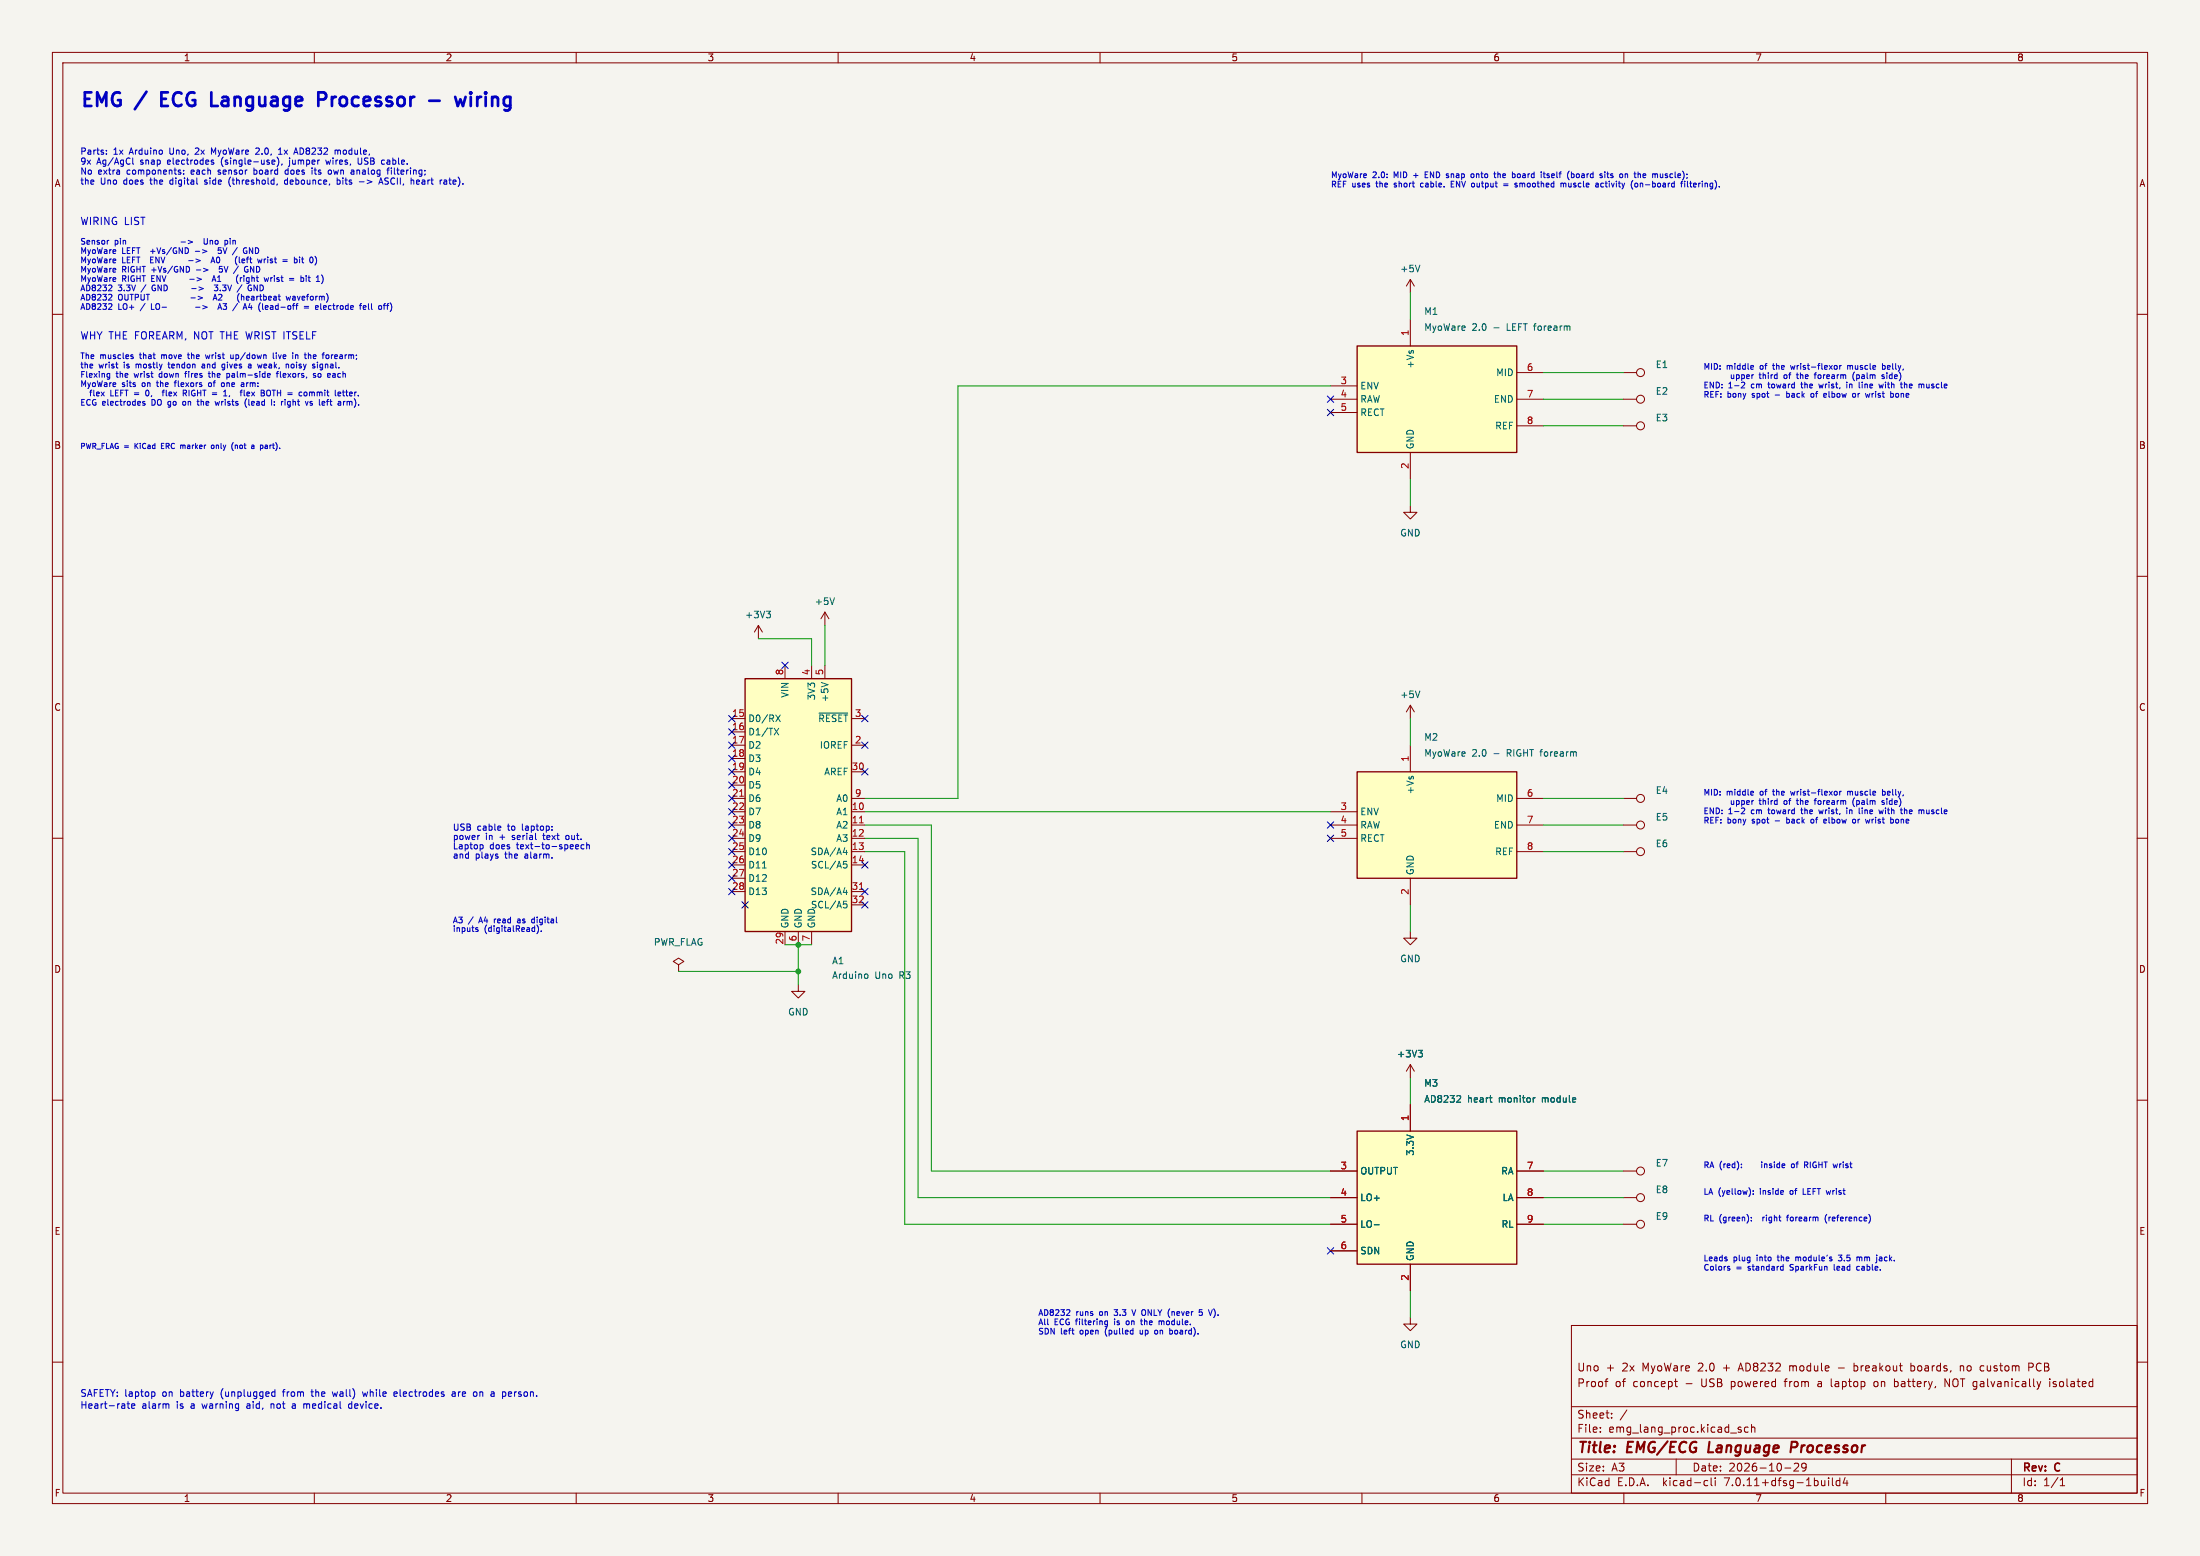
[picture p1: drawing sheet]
(kicad_sch
 (version 20230121)
 (generator eeschema)
 (paper "A3")
 (title_block
  (title "EMG/ECG Language Processor")
  (date "2026-10-29")
  (rev "C")
  (comment 1 "Proof of concept - USB powered from a laptop on battery, NOT galvanically isolated")
  (comment 2 "Uno + 2x MyoWare 2.0 + AD8232 module - breakout boards, no custom PCB"))
 (lib_symbols
  (symbol "MCU_Module:Arduino_UNO_R3" (in_bom yes) (on_board yes)
   (property "Reference" "A" (at -10.16 23.495 0) (effects (font (size 1.27 1.27)) (justify left bottom)))
   (property "Value" "Arduino_UNO_R3" (at 5.08 -26.67 0) (effects (font (size 1.27 1.27)) (justify left top)))
   (property "Footprint" "Module:Arduino_UNO_R3" (at 0 0 0) (effects (font (size 1.27 1.27)
    italic)
    hide))
   (property "Datasheet" "https://www.arduino.cc/en/Main/arduinoBoardUno" (at 0 0 0) (effects (font (size 1.27 1.27))
    hide))
   (property "ki_keywords" "Arduino UNO R3 Microcontroller Module Atmel AVR USB" (at 0 0 0) (effects (font (size 1.27 1.27))
    hide))
   (property "ki_description" "Arduino UNO Microcontroller Module, release 3" (at 0 0 0) (effects (font (size 1.27 1.27))
    hide))
   (property "ki_fp_filters" "Arduino*UNO*R3*" (at 0 0 0) (effects (font (size 1.27 1.27))
    hide))
   (symbol "Arduino_UNO_R3_0_1"
    (rectangle (start -10.16 22.86) (end 10.16 -25.4) (stroke (width 0.254) (type default)) (fill (type background))))
   (symbol "Arduino_UNO_R3_1_1"
    (pin no_connect line (at -10.16 -20.32 0) (length 2.54)
    hide (name "NC" (effects (font (size 1.27 1.27)))) (number "1" (effects (font (size 1.27 1.27)))))
    (pin bidirectional line (at 12.7 -2.54 180) (length 2.54) (name "A1" (effects (font (size 1.27 1.27)))) (number "10" (effects (font (size 1.27 1.27)))))
    (pin bidirectional line (at 12.7 -5.08 180) (length 2.54) (name "A2" (effects (font (size 1.27 1.27)))) (number "11" (effects (font (size 1.27 1.27)))))
    (pin bidirectional line (at 12.7 -7.62 180) (length 2.54) (name "A3" (effects (font (size 1.27 1.27)))) (number "12" (effects (font (size 1.27 1.27)))))
    (pin bidirectional line (at 12.7 -10.16 180) (length 2.54) (name "SDA/A4" (effects (font (size 1.27 1.27)))) (number "13" (effects (font (size 1.27 1.27)))))
    (pin bidirectional line (at 12.7 -12.7 180) (length 2.54) (name "SCL/A5" (effects (font (size 1.27 1.27)))) (number "14" (effects (font (size 1.27 1.27)))))
    (pin bidirectional line (at -12.7 15.24 0) (length 2.54) (name "D0/RX" (effects (font (size 1.27 1.27)))) (number "15" (effects (font (size 1.27 1.27)))))
    (pin bidirectional line (at -12.7 12.7 0) (length 2.54) (name "D1/TX" (effects (font (size 1.27 1.27)))) (number "16" (effects (font (size 1.27 1.27)))))
    (pin bidirectional line (at -12.7 10.16 0) (length 2.54) (name "D2" (effects (font (size 1.27 1.27)))) (number "17" (effects (font (size 1.27 1.27)))))
    (pin bidirectional line (at -12.7 7.62 0) (length 2.54) (name "D3" (effects (font (size 1.27 1.27)))) (number "18" (effects (font (size 1.27 1.27)))))
    (pin bidirectional line (at -12.7 5.08 0) (length 2.54) (name "D4" (effects (font (size 1.27 1.27)))) (number "19" (effects (font (size 1.27 1.27)))))
    (pin output line (at 12.7 10.16 180) (length 2.54) (name "IOREF" (effects (font (size 1.27 1.27)))) (number "2" (effects (font (size 1.27 1.27)))))
    (pin bidirectional line (at -12.7 2.54 0) (length 2.54) (name "D5" (effects (font (size 1.27 1.27)))) (number "20" (effects (font (size 1.27 1.27)))))
    (pin bidirectional line (at -12.7 0 0) (length 2.54) (name "D6" (effects (font (size 1.27 1.27)))) (number "21" (effects (font (size 1.27 1.27)))))
    (pin bidirectional line (at -12.7 -2.54 0) (length 2.54) (name "D7" (effects (font (size 1.27 1.27)))) (number "22" (effects (font (size 1.27 1.27)))))
    (pin bidirectional line (at -12.7 -5.08 0) (length 2.54) (name "D8" (effects (font (size 1.27 1.27)))) (number "23" (effects (font (size 1.27 1.27)))))
    (pin bidirectional line (at -12.7 -7.62 0) (length 2.54) (name "D9" (effects (font (size 1.27 1.27)))) (number "24" (effects (font (size 1.27 1.27)))))
    (pin bidirectional line (at -12.7 -10.16 0) (length 2.54) (name "D10" (effects (font (size 1.27 1.27)))) (number "25" (effects (font (size 1.27 1.27)))))
    (pin bidirectional line (at -12.7 -12.7 0) (length 2.54) (name "D11" (effects (font (size 1.27 1.27)))) (number "26" (effects (font (size 1.27 1.27)))))
    (pin bidirectional line (at -12.7 -15.24 0) (length 2.54) (name "D12" (effects (font (size 1.27 1.27)))) (number "27" (effects (font (size 1.27 1.27)))))
    (pin bidirectional line (at -12.7 -17.78 0) (length 2.54) (name "D13" (effects (font (size 1.27 1.27)))) (number "28" (effects (font (size 1.27 1.27)))))
    (pin power_in line (at -2.54 -27.94 90) (length 2.54) (name "GND" (effects (font (size 1.27 1.27)))) (number "29" (effects (font (size 1.27 1.27)))))
    (pin input line (at 12.7 15.24 180) (length 2.54) (name "~{RESET}" (effects (font (size 1.27 1.27)))) (number "3" (effects (font (size 1.27 1.27)))))
    (pin input line (at 12.7 5.08 180) (length 2.54) (name "AREF" (effects (font (size 1.27 1.27)))) (number "30" (effects (font (size 1.27 1.27)))))
    (pin bidirectional line (at 12.7 -17.78 180) (length 2.54) (name "SDA/A4" (effects (font (size 1.27 1.27)))) (number "31" (effects (font (size 1.27 1.27)))))
    (pin bidirectional line (at 12.7 -20.32 180) (length 2.54) (name "SCL/A5" (effects (font (size 1.27 1.27)))) (number "32" (effects (font (size 1.27 1.27)))))
    (pin power_out line (at 2.54 25.4 270) (length 2.54) (name "3V3" (effects (font (size 1.27 1.27)))) (number "4" (effects (font (size 1.27 1.27)))))
    (pin power_out line (at 5.08 25.4 270) (length 2.54) (name "+5V" (effects (font (size 1.27 1.27)))) (number "5" (effects (font (size 1.27 1.27)))))
    (pin power_in line (at 0 -27.94 90) (length 2.54) (name "GND" (effects (font (size 1.27 1.27)))) (number "6" (effects (font (size 1.27 1.27)))))
    (pin power_in line (at 2.54 -27.94 90) (length 2.54) (name "GND" (effects (font (size 1.27 1.27)))) (number "7" (effects (font (size 1.27 1.27)))))
    (pin power_in line (at -2.54 25.4 270) (length 2.54) (name "VIN" (effects (font (size 1.27 1.27)))) (number "8" (effects (font (size 1.27 1.27)))))
    (pin bidirectional line (at 12.7 0 180) (length 2.54) (name "A0" (effects (font (size 1.27 1.27)))) (number "9" (effects (font (size 1.27 1.27)))))))
  (symbol "power:+5V"
   (power)
   (pin_names
    (offset 0)) (in_bom yes) (on_board yes)
   (property "Reference" "#PWR" (at 0 -3.81 0) (effects (font (size 1.27 1.27))
    hide))
   (property "Value" "+5V" (at 0 3.556 0) (effects (font (size 1.27 1.27))))
   (property "Footprint" "" (at 0 0 0) (effects (font (size 1.27 1.27))
    hide))
   (property "Datasheet" "" (at 0 0 0) (effects (font (size 1.27 1.27))
    hide))
   (property "ki_keywords" "global power" (at 0 0 0) (effects (font (size 1.27 1.27))
    hide))
   (property "ki_description" "Power symbol creates a global label with name \"+5V\"" (at 0 0 0) (effects (font (size 1.27 1.27))
    hide))
   (symbol "+5V_0_1"
    (polyline (pts (xy -0.762 1.27) (xy 0 2.54)) (stroke (width 0) (type default)) (fill (type none)))
    (polyline (pts (xy 0 0) (xy 0 2.54)) (stroke (width 0) (type default)) (fill (type none)))
    (polyline (pts (xy 0 2.54) (xy 0.762 1.27)) (stroke (width 0) (type default)) (fill (type none))))
   (symbol "+5V_1_1"
    (pin power_in line (at 0 0 90) (length 0)
    hide (name "+5V" (effects (font (size 1.27 1.27)))) (number "1" (effects (font (size 1.27 1.27)))))))
  (symbol "power:+3V3"
   (power)
   (pin_names
    (offset 0)) (in_bom yes) (on_board yes)
   (property "Reference" "#PWR" (at 0 -3.81 0) (effects (font (size 1.27 1.27))
    hide))
   (property "Value" "+3V3" (at 0 3.556 0) (effects (font (size 1.27 1.27))))
   (property "Footprint" "" (at 0 0 0) (effects (font (size 1.27 1.27))
    hide))
   (property "Datasheet" "" (at 0 0 0) (effects (font (size 1.27 1.27))
    hide))
   (property "ki_keywords" "global power" (at 0 0 0) (effects (font (size 1.27 1.27))
    hide))
   (property "ki_description" "Power symbol creates a global label with name \"+3V3\"" (at 0 0 0) (effects (font (size 1.27 1.27))
    hide))
   (symbol "+3V3_0_1"
    (polyline (pts (xy -0.762 1.27) (xy 0 2.54)) (stroke (width 0) (type default)) (fill (type none)))
    (polyline (pts (xy 0 0) (xy 0 2.54)) (stroke (width 0) (type default)) (fill (type none)))
    (polyline (pts (xy 0 2.54) (xy 0.762 1.27)) (stroke (width 0) (type default)) (fill (type none))))
   (symbol "+3V3_1_1"
    (pin power_in line (at 0 0 90) (length 0)
    hide (name "+3V3" (effects (font (size 1.27 1.27)))) (number "1" (effects (font (size 1.27 1.27)))))))
  (symbol "power:GND"
   (power)
   (pin_names
    (offset 0)) (in_bom yes) (on_board yes)
   (property "Reference" "#PWR" (at 0 -6.35 0) (effects (font (size 1.27 1.27))
    hide))
   (property "Value" "GND" (at 0 -3.81 0) (effects (font (size 1.27 1.27))))
   (property "Footprint" "" (at 0 0 0) (effects (font (size 1.27 1.27))
    hide))
   (property "Datasheet" "" (at 0 0 0) (effects (font (size 1.27 1.27))
    hide))
   (property "ki_keywords" "global power" (at 0 0 0) (effects (font (size 1.27 1.27))
    hide))
   (property "ki_description" "Power symbol creates a global label with name \"GND\" , ground" (at 0 0 0) (effects (font (size 1.27 1.27))
    hide))
   (symbol "GND_0_1"
    (polyline (pts (xy 0 0) (xy 0 -1.27) (xy 1.27 -1.27) (xy 0 -2.54) (xy -1.27 -1.27) (xy 0 -1.27)) (stroke (width 0) (type default)) (fill (type none))))
   (symbol "GND_1_1"
    (pin power_in line (at 0 0 270) (length 0)
    hide (name "GND" (effects (font (size 1.27 1.27)))) (number "1" (effects (font (size 1.27 1.27)))))))
  (symbol "power:PWR_FLAG"
   (power)
   (pin_numbers hide)
   (pin_names
    (offset 0)
    hide) (in_bom yes) (on_board yes)
   (property "Reference" "#FLG" (at 0 1.905 0) (effects (font (size 1.27 1.27))
    hide))
   (property "Value" "PWR_FLAG" (at 0 3.81 0) (effects (font (size 1.27 1.27))))
   (property "Footprint" "" (at 0 0 0) (effects (font (size 1.27 1.27))
    hide))
   (property "Datasheet" "~" (at 0 0 0) (effects (font (size 1.27 1.27))
    hide))
   (property "ki_keywords" "flag power" (at 0 0 0) (effects (font (size 1.27 1.27))
    hide))
   (property "ki_description" "Special symbol for telling ERC where power comes from" (at 0 0 0) (effects (font (size 1.27 1.27))
    hide))
   (symbol "PWR_FLAG_0_0"
    (pin power_out line (at 0 0 90) (length 0) (name "pwr" (effects (font (size 1.27 1.27)))) (number "1" (effects (font (size 1.27 1.27))))))
   (symbol "PWR_FLAG_0_1"
    (polyline (pts (xy 0 0) (xy 0 1.27) (xy -1.016 1.905) (xy 0 2.54) (xy 1.016 1.905) (xy 0 1.27)) (stroke (width 0) (type default)) (fill (type none)))))
  (symbol "EMG_Custom:MyoWare2" (in_bom yes) (on_board yes)
   (property "Reference" "M" (at 0 12.7 0) (effects (font (size 1.27 1.27))))
   (property "Value" "MyoWare 2.0 Muscle Sensor" (at 0 -12.7 0) (effects (font (size 1.27 1.27))))
   (property "Footprint" "" (at 0 0 0) (effects (font (size 1.27 1.27))
    hide))
   (property "Datasheet" "" (at 0 0 0) (effects (font (size 1.27 1.27))
    hide))
   (property "Description" "MyoWare 2.0 EMG board; MID/END/REF are electrode snaps" (at 0 0 0) (effects (font (size 1.27 1.27))
    hide))
   (symbol "MyoWare2_0_1"
    (rectangle (start -15.24 10.16) (end 15.24 -10.16) (stroke (width 0.254) (type default)) (fill (type background))))
   (symbol "MyoWare2_1_1"
    (pin power_in line (at -5.08 15.24 270) (length 5.08) (name "+Vs" (effects (font (size 1.27 1.27)))) (number "1" (effects (font (size 1.27 1.27)))))
    (pin power_in line (at -5.08 -15.24 90) (length 5.08) (name "GND" (effects (font (size 1.27 1.27)))) (number "2" (effects (font (size 1.27 1.27)))))
    (pin output line (at -20.32 2.54 0) (length 5.08) (name "ENV" (effects (font (size 1.27 1.27)))) (number "3" (effects (font (size 1.27 1.27)))))
    (pin output line (at -20.32 0.0 0) (length 5.08) (name "RAW" (effects (font (size 1.27 1.27)))) (number "4" (effects (font (size 1.27 1.27)))))
    (pin output line (at -20.32 -2.54 0) (length 5.08) (name "RECT" (effects (font (size 1.27 1.27)))) (number "5" (effects (font (size 1.27 1.27)))))
    (pin passive line (at 20.32 5.08 180) (length 5.08) (name "MID" (effects (font (size 1.27 1.27)))) (number "6" (effects (font (size 1.27 1.27)))))
    (pin passive line (at 20.32 0.0 180) (length 5.08) (name "END" (effects (font (size 1.27 1.27)))) (number "7" (effects (font (size 1.27 1.27)))))
    (pin passive line (at 20.32 -5.08 180) (length 5.08) (name "REF" (effects (font (size 1.27 1.27)))) (number "8" (effects (font (size 1.27 1.27)))))))
  (symbol "Connector:TestPoint"
   (pin_numbers hide)
   (pin_names
    (offset 0.762)
    hide) (in_bom yes) (on_board yes)
   (property "Reference" "TP" (at 0 6.858 0) (effects (font (size 1.27 1.27))))
   (property "Value" "TestPoint" (at 0 5.08 0) (effects (font (size 1.27 1.27))))
   (property "Footprint" "" (at 5.08 0 0) (effects (font (size 1.27 1.27))
    hide))
   (property "Datasheet" "~" (at 5.08 0 0) (effects (font (size 1.27 1.27))
    hide))
   (property "ki_keywords" "test point tp" (at 0 0 0) (effects (font (size 1.27 1.27))
    hide))
   (property "ki_description" "test point" (at 0 0 0) (effects (font (size 1.27 1.27))
    hide))
   (property "ki_fp_filters" "Pin* Test*" (at 0 0 0) (effects (font (size 1.27 1.27))
    hide))
   (symbol "TestPoint_0_1"
    (circle (center 0 3.302) (radius 0.762) (stroke (width 0) (type default)) (fill (type none))))
   (symbol "TestPoint_1_1"
    (pin passive line (at 0 0 90) (length 2.54) (name "1" (effects (font (size 1.27 1.27)))) (number "1" (effects (font (size 1.27 1.27)))))))
  (symbol "EMG_Custom:AD8232_Module" (in_bom yes) (on_board yes)
   (property "Reference" "M" (at 0 15.24 0) (effects (font (size 1.27 1.27))))
   (property "Value" "AD8232 Heart Monitor module" (at 0 -15.24 0) (effects (font (size 1.27 1.27))))
   (property "Footprint" "" (at 0 0 0) (effects (font (size 1.27 1.27))
    hide))
   (property "Datasheet" "" (at 0 0 0) (effects (font (size 1.27 1.27))
    hide))
   (property "Description" "AD8232 breakout board (filters on board); RA/LA/RL via 3.5 mm lead cable" (at 0 0 0) (effects (font (size 1.27 1.27))
    hide))
   (symbol "AD8232_Module_0_1"
    (rectangle (start -15.24 12.7) (end 15.24 -12.7) (stroke (width 0.254) (type default)) (fill (type background))))
   (symbol "AD8232_Module_1_1"
    (pin power_in line (at -5.08 17.78 270) (length 5.08) (name "3.3V" (effects (font (size 1.27 1.27)))) (number "1" (effects (font (size 1.27 1.27)))))
    (pin power_in line (at -5.08 -17.78 90) (length 5.08) (name "GND" (effects (font (size 1.27 1.27)))) (number "2" (effects (font (size 1.27 1.27)))))
    (pin output line (at -20.32 5.08 0) (length 5.08) (name "OUTPUT" (effects (font (size 1.27 1.27)))) (number "3" (effects (font (size 1.27 1.27)))))
    (pin output line (at -20.32 0.0 0) (length 5.08) (name "LO+" (effects (font (size 1.27 1.27)))) (number "4" (effects (font (size 1.27 1.27)))))
    (pin output line (at -20.32 -5.08 0) (length 5.08) (name "LO-" (effects (font (size 1.27 1.27)))) (number "5" (effects (font (size 1.27 1.27)))))
    (pin input line (at -20.32 -10.16 0) (length 5.08) (name "SDN" (effects (font (size 1.27 1.27)))) (number "6" (effects (font (size 1.27 1.27)))))
    (pin passive line (at 20.32 5.08 180) (length 5.08) (name "RA" (effects (font (size 1.27 1.27)))) (number "7" (effects (font (size 1.27 1.27)))))
    (pin passive line (at 20.32 0.0 180) (length 5.08) (name "LA" (effects (font (size 1.27 1.27)))) (number "8" (effects (font (size 1.27 1.27)))))
    (pin passive line (at 20.32 -5.08 180) (length 5.08) (name "RL" (effects (font (size 1.27 1.27)))) (number "9" (effects (font (size 1.27 1.27))))))))
 (symbol
  (lib_id "MCU_Module:Arduino_UNO_R3") (at 152.4 152.4 0) (unit 1) (in_bom yes) (on_board yes) (dnp no)
  (property "Reference" "A1" (at 158.75 183.388 0) (effects (font (size 1.27 1.27)) (justify left)))
  (property "Value" "Arduino Uno R3" (at 158.75 186.182 0) (effects (font (size 1.27 1.27)) (justify left)))
  (property "Footprint" "Module:Arduino_UNO_R3" (at 152.4 152.4 0) (effects (font (size 1.27 1.27))
    hide))
  (property "Datasheet" "" (at 152.4 152.4 0) (effects (font (size 1.27 1.27))
    hide)) (pin "1") (pin "10") (pin "11") (pin "12") (pin "13") (pin "14") (pin "15") (pin "16") (pin "17") (pin "18") (pin "19") (pin "2") (pin "20") (pin "21") (pin "22") (pin "23") (pin "24") (pin "25") (pin "26") (pin "27") (pin "28") (pin "29") (pin "3") (pin "30") (pin "31") (pin "32") (pin "4") (pin "5") (pin "6") (pin "7") (pin "8") (pin "9"))
 (no_connect (at 142.24 172.72))
 (no_connect (at 165.1 165.1))
 (no_connect (at 139.7 137.16))
 (no_connect (at 139.7 139.7))
 (no_connect (at 139.7 142.24))
 (no_connect (at 139.7 144.78))
 (no_connect (at 139.7 147.32))
 (no_connect (at 165.1 142.24))
 (no_connect (at 139.7 149.86))
 (no_connect (at 139.7 152.4))
 (no_connect (at 139.7 154.94))
 (no_connect (at 139.7 157.48))
 (no_connect (at 139.7 160.02))
 (no_connect (at 139.7 162.56))
 (no_connect (at 139.7 165.1))
 (no_connect (at 139.7 167.64))
 (no_connect (at 139.7 170.18))
 (no_connect (at 165.1 137.16))
 (no_connect (at 165.1 147.32))
 (no_connect (at 165.1 170.18))
 (no_connect (at 165.1 172.72))
 (no_connect (at 149.86 127))
 (symbol
  (lib_id "power:+5V") (at 157.48 119.38 0) (unit 1) (in_bom no) (on_board no) (dnp no)
  (property "Reference" "#PWR001" (at 160.02 118.11 0) (effects (font (size 1.27 1.27))
    hide))
  (property "Value" "+5V" (at 157.48 114.808 0) (effects (font (size 1.27 1.27))))
  (property "Footprint" "" (at 157.48 119.38 0) (effects (font (size 1.27 1.27))
    hide))
  (property "Datasheet" "" (at 157.48 119.38 0) (effects (font (size 1.27 1.27))
    hide)) (pin "1"))
 (symbol
  (lib_id "power:+3V3") (at 144.78 121.92 0) (unit 1) (in_bom no) (on_board no) (dnp no)
  (property "Reference" "#PWR002" (at 147.32 120.65 0) (effects (font (size 1.27 1.27))
    hide))
  (property "Value" "+3V3" (at 144.78 117.348 0) (effects (font (size 1.27 1.27))))
  (property "Footprint" "" (at 144.78 121.92 0) (effects (font (size 1.27 1.27))
    hide))
  (property "Datasheet" "" (at 144.78 121.92 0) (effects (font (size 1.27 1.27))
    hide)) (pin "1"))
 (symbol
  (lib_id "power:GND") (at 152.4 187.96 0) (unit 1) (in_bom no) (on_board no) (dnp no)
  (property "Reference" "#PWR003" (at 154.94 186.69 0) (effects (font (size 1.27 1.27))
    hide))
  (property "Value" "GND" (at 152.4 193.167 0) (effects (font (size 1.27 1.27))))
  (property "Footprint" "" (at 152.4 187.96 0) (effects (font (size 1.27 1.27))
    hide))
  (property "Datasheet" "" (at 152.4 187.96 0) (effects (font (size 1.27 1.27))
    hide)) (pin "1"))
 (symbol
  (lib_id "power:PWR_FLAG") (at 129.54 185.42 0) (unit 1) (in_bom no) (on_board no) (dnp no)
  (property "Reference" "#FLG004" (at 132.08 184.15 0) (effects (font (size 1.27 1.27))
    hide))
  (property "Value" "PWR_FLAG" (at 129.54 179.832 0) (effects (font (size 1.27 1.27))))
  (property "Footprint" "" (at 129.54 185.42 0) (effects (font (size 1.27 1.27))
    hide))
  (property "Datasheet" "" (at 129.54 185.42 0) (effects (font (size 1.27 1.27))
    hide)) (pin "1"))
 (text "USB cable to laptop:" (at 86.36 157.48 0) (effects (font (size 1.2 1.2)) (justify left top)))
 (text "power in + serial text out." (at 86.36 159.258 0) (effects (font (size 1.2 1.2)) (justify left top)))
 (text "Laptop does text-to-speech" (at 86.36 161.036 0) (effects (font (size 1.2 1.2)) (justify left top)))
 (text "and plays the alarm." (at 86.36 162.814 0) (effects (font (size 1.2 1.2)) (justify left top)))
 (text "A3 / A4 read as digital" (at 86.36 175.26 0) (effects (font (size 1.1 1.1)) (justify left top)))
 (text "inputs (digitalRead)." (at 86.36 176.911 0) (effects (font (size 1.1 1.1)) (justify left top)))
 (text "MyoWare 2.0: MID + END snap onto the board itself (board sits on the muscle);" (at 254 33.02 0) (effects (font (size 1.1 1.1)) (justify left top)))
 (text "REF uses the short cable. ENV output = smoothed muscle activity (on-board filtering)." (at 254 34.798 0) (effects (font (size 1.1 1.1)) (justify left top)))
 (symbol
  (lib_id "EMG_Custom:MyoWare2") (at 274.32 76.2 0) (unit 1) (in_bom yes) (on_board yes) (dnp no)
  (property "Reference" "M1" (at 271.78 59.436 0) (effects (font (size 1.27 1.27)) (justify left)))
  (property "Value" "MyoWare 2.0 - LEFT forearm" (at 271.78 62.484 0) (effects (font (size 1.27 1.27)) (justify left)))
  (property "Footprint" "" (at 274.32 76.2 0) (effects (font (size 1.27 1.27))
    hide))
  (property "Datasheet" "" (at 274.32 76.2 0) (effects (font (size 1.27 1.27))
    hide)) (pin "1") (pin "2") (pin "3") (pin "4") (pin "5") (pin "6") (pin "7") (pin "8"))
 (no_connect (at 254 76.2))
 (no_connect (at 254 78.74))
 (symbol
  (lib_id "power:+5V") (at 269.24 55.88 0) (unit 1) (in_bom no) (on_board no) (dnp no)
  (property "Reference" "#PWR005" (at 271.78 54.61 0) (effects (font (size 1.27 1.27))
    hide))
  (property "Value" "+5V" (at 269.24 51.308 0) (effects (font (size 1.27 1.27))))
  (property "Footprint" "" (at 269.24 55.88 0) (effects (font (size 1.27 1.27))
    hide))
  (property "Datasheet" "" (at 269.24 55.88 0) (effects (font (size 1.27 1.27))
    hide)) (pin "1"))
 (symbol
  (lib_id "power:GND") (at 269.24 96.52 0) (unit 1) (in_bom no) (on_board no) (dnp no)
  (property "Reference" "#PWR006" (at 271.78 95.25 0) (effects (font (size 1.27 1.27))
    hide))
  (property "Value" "GND" (at 269.24 101.727 0) (effects (font (size 1.27 1.27))))
  (property "Footprint" "" (at 269.24 96.52 0) (effects (font (size 1.27 1.27))
    hide))
  (property "Datasheet" "" (at 269.24 96.52 0) (effects (font (size 1.27 1.27))
    hide)) (pin "1"))
 (symbol
  (lib_id "Connector:TestPoint") (at 309.88 71.12 270) (unit 1) (in_bom yes) (on_board yes) (dnp no)
  (property "Reference" "E1" (at 315.976 69.596 90) (effects (font (size 1.27 1.27)) (justify left)))
  (property "Value" "electrode" (at 315.976 72.644 90) (effects (font (size 1.27 1.27)) (justify left)
    hide))
  (property "Footprint" "" (at 309.88 71.12 0) (effects (font (size 1.27 1.27))
    hide))
  (property "Datasheet" "" (at 309.88 71.12 0) (effects (font (size 1.27 1.27))
    hide)) (pin "1"))
 (symbol
  (lib_id "Connector:TestPoint") (at 309.88 76.2 270) (unit 1) (in_bom yes) (on_board yes) (dnp no)
  (property "Reference" "E2" (at 315.976 74.676 90) (effects (font (size 1.27 1.27)) (justify left)))
  (property "Value" "electrode" (at 315.976 77.724 90) (effects (font (size 1.27 1.27)) (justify left)
    hide))
  (property "Footprint" "" (at 309.88 76.2 0) (effects (font (size 1.27 1.27))
    hide))
  (property "Datasheet" "" (at 309.88 76.2 0) (effects (font (size 1.27 1.27))
    hide)) (pin "1"))
 (symbol
  (lib_id "Connector:TestPoint") (at 309.88 81.28 270) (unit 1) (in_bom yes) (on_board yes) (dnp no)
  (property "Reference" "E3" (at 315.976 79.756 90) (effects (font (size 1.27 1.27)) (justify left)))
  (property "Value" "electrode" (at 315.976 82.804 90) (effects (font (size 1.27 1.27)) (justify left)
    hide))
  (property "Footprint" "" (at 309.88 81.28 0) (effects (font (size 1.27 1.27))
    hide))
  (property "Datasheet" "" (at 309.88 81.28 0) (effects (font (size 1.27 1.27))
    hide)) (pin "1"))
 (text "MID: middle of the wrist-flexor muscle belly," (at 325.12 69.596 0) (effects (font (size 1.1 1.1)) (justify left top)))
 (text "      upper third of the forearm (palm side)" (at 325.12 71.374 0) (effects (font (size 1.1 1.1)) (justify left top)))
 (text "END: 1-2 cm toward the wrist, in line with the muscle" (at 325.12 73.152 0) (effects (font (size 1.1 1.1)) (justify left top)))
 (text "REF: bony spot - back of elbow or wrist bone" (at 325.12 74.93 0) (effects (font (size 1.1 1.1)) (justify left top)))
 (symbol
  (lib_id "EMG_Custom:MyoWare2") (at 274.32 157.48 0) (unit 1) (in_bom yes) (on_board yes) (dnp no)
  (property "Reference" "M2" (at 271.78 140.716 0) (effects (font (size 1.27 1.27)) (justify left)))
  (property "Value" "MyoWare 2.0 - RIGHT forearm" (at 271.78 143.764 0) (effects (font (size 1.27 1.27)) (justify left)))
  (property "Footprint" "" (at 274.32 157.48 0) (effects (font (size 1.27 1.27))
    hide))
  (property "Datasheet" "" (at 274.32 157.48 0) (effects (font (size 1.27 1.27))
    hide)) (pin "1") (pin "2") (pin "3") (pin "4") (pin "5") (pin "6") (pin "7") (pin "8"))
 (no_connect (at 254 157.48))
 (no_connect (at 254 160.02))
 (symbol
  (lib_id "power:+5V") (at 269.24 137.16 0) (unit 1) (in_bom no) (on_board no) (dnp no)
  (property "Reference" "#PWR007" (at 271.78 135.89 0) (effects (font (size 1.27 1.27))
    hide))
  (property "Value" "+5V" (at 269.24 132.588 0) (effects (font (size 1.27 1.27))))
  (property "Footprint" "" (at 269.24 137.16 0) (effects (font (size 1.27 1.27))
    hide))
  (property "Datasheet" "" (at 269.24 137.16 0) (effects (font (size 1.27 1.27))
    hide)) (pin "1"))
 (symbol
  (lib_id "power:GND") (at 269.24 177.8 0) (unit 1) (in_bom no) (on_board no) (dnp no)
  (property "Reference" "#PWR008" (at 271.78 176.53 0) (effects (font (size 1.27 1.27))
    hide))
  (property "Value" "GND" (at 269.24 183.007 0) (effects (font (size 1.27 1.27))))
  (property "Footprint" "" (at 269.24 177.8 0) (effects (font (size 1.27 1.27))
    hide))
  (property "Datasheet" "" (at 269.24 177.8 0) (effects (font (size 1.27 1.27))
    hide)) (pin "1"))
 (symbol
  (lib_id "Connector:TestPoint") (at 309.88 152.4 270) (unit 1) (in_bom yes) (on_board yes) (dnp no)
  (property "Reference" "E4" (at 315.976 150.876 90) (effects (font (size 1.27 1.27)) (justify left)))
  (property "Value" "electrode" (at 315.976 153.924 90) (effects (font (size 1.27 1.27)) (justify left)
    hide))
  (property "Footprint" "" (at 309.88 152.4 0) (effects (font (size 1.27 1.27))
    hide))
  (property "Datasheet" "" (at 309.88 152.4 0) (effects (font (size 1.27 1.27))
    hide)) (pin "1"))
 (symbol
  (lib_id "Connector:TestPoint") (at 309.88 157.48 270) (unit 1) (in_bom yes) (on_board yes) (dnp no)
  (property "Reference" "E5" (at 315.976 155.956 90) (effects (font (size 1.27 1.27)) (justify left)))
  (property "Value" "electrode" (at 315.976 159.004 90) (effects (font (size 1.27 1.27)) (justify left)
    hide))
  (property "Footprint" "" (at 309.88 157.48 0) (effects (font (size 1.27 1.27))
    hide))
  (property "Datasheet" "" (at 309.88 157.48 0) (effects (font (size 1.27 1.27))
    hide)) (pin "1"))
 (symbol
  (lib_id "Connector:TestPoint") (at 309.88 162.56 270) (unit 1) (in_bom yes) (on_board yes) (dnp no)
  (property "Reference" "E6" (at 315.976 161.036 90) (effects (font (size 1.27 1.27)) (justify left)))
  (property "Value" "electrode" (at 315.976 164.084 90) (effects (font (size 1.27 1.27)) (justify left)
    hide))
  (property "Footprint" "" (at 309.88 162.56 0) (effects (font (size 1.27 1.27))
    hide))
  (property "Datasheet" "" (at 309.88 162.56 0) (effects (font (size 1.27 1.27))
    hide)) (pin "1"))
 (text "MID: middle of the wrist-flexor muscle belly," (at 325.12 150.876 0) (effects (font (size 1.1 1.1)) (justify left top)))
 (text "      upper third of the forearm (palm side)" (at 325.12 152.654 0) (effects (font (size 1.1 1.1)) (justify left top)))
 (text "END: 1-2 cm toward the wrist, in line with the muscle" (at 325.12 154.432 0) (effects (font (size 1.1 1.1)) (justify left top)))
 (text "REF: bony spot - back of elbow or wrist bone" (at 325.12 156.21 0) (effects (font (size 1.1 1.1)) (justify left top)))
 (symbol
  (lib_id "EMG_Custom:AD8232_Module") (at 274.32 228.6 0) (unit 1) (in_bom yes) (on_board yes) (dnp no)
  (property "Reference" "M3" (at 271.78 206.756 0) (effects (font (size 1.27 1.27)) (justify left)))
  (property "Value" "AD8232 heart monitor module" (at 271.78 209.804 0) (effects (font (size 1.27 1.27)) (justify left)))
  (property "Footprint" "" (at 274.32 228.6 0) (effects (font (size 1.27 1.27))
    hide))
  (property "Datasheet" "" (at 274.32 228.6 0) (effects (font (size 1.27 1.27))
    hide)) (pin "1") (pin "2") (pin "3") (pin "4") (pin "5") (pin "6") (pin "7") (pin "8") (pin "9"))
 (no_connect (at 254 238.76))
 (symbol
  (lib_id "power:+3V3") (at 269.24 205.74 0) (unit 1) (in_bom no) (on_board no) (dnp no)
  (property "Reference" "#PWR009" (at 271.78 204.47 0) (effects (font (size 1.27 1.27))
    hide))
  (property "Value" "+3V3" (at 269.24 201.168 0) (effects (font (size 1.27 1.27))))
  (property "Footprint" "" (at 269.24 205.74 0) (effects (font (size 1.27 1.27))
    hide))
  (property "Datasheet" "" (at 269.24 205.74 0) (effects (font (size 1.27 1.27))
    hide)) (pin "1"))
 (symbol
  (lib_id "power:GND") (at 269.24 251.46 0) (unit 1) (in_bom no) (on_board no) (dnp no)
  (property "Reference" "#PWR010" (at 271.78 250.19 0) (effects (font (size 1.27 1.27))
    hide))
  (property "Value" "GND" (at 269.24 256.667 0) (effects (font (size 1.27 1.27))))
  (property "Footprint" "" (at 269.24 251.46 0) (effects (font (size 1.27 1.27))
    hide))
  (property "Datasheet" "" (at 269.24 251.46 0) (effects (font (size 1.27 1.27))
    hide)) (pin "1"))
 (symbol
  (lib_id "Connector:TestPoint") (at 309.88 223.52 270) (unit 1) (in_bom yes) (on_board yes) (dnp no)
  (property "Reference" "E7" (at 315.976 221.996 90) (effects (font (size 1.27 1.27)) (justify left)))
  (property "Value" "electrode" (at 315.976 225.044 90) (effects (font (size 1.27 1.27)) (justify left)
    hide))
  (property "Footprint" "" (at 309.88 223.52 0) (effects (font (size 1.27 1.27))
    hide))
  (property "Datasheet" "" (at 309.88 223.52 0) (effects (font (size 1.27 1.27))
    hide)) (pin "1"))
 (text "RA (red):    inside of RIGHT wrist" (at 325.12 221.996 0) (effects (font (size 1.1 1.1)) (justify left top)))
 (symbol
  (lib_id "Connector:TestPoint") (at 309.88 228.6 270) (unit 1) (in_bom yes) (on_board yes) (dnp no)
  (property "Reference" "E8" (at 315.976 227.076 90) (effects (font (size 1.27 1.27)) (justify left)))
  (property "Value" "electrode" (at 315.976 230.124 90) (effects (font (size 1.27 1.27)) (justify left)
    hide))
  (property "Footprint" "" (at 309.88 228.6 0) (effects (font (size 1.27 1.27))
    hide))
  (property "Datasheet" "" (at 309.88 228.6 0) (effects (font (size 1.27 1.27))
    hide)) (pin "1"))
 (text "LA (yellow): inside of LEFT wrist" (at 325.12 227.076 0) (effects (font (size 1.1 1.1)) (justify left top)))
 (symbol
  (lib_id "Connector:TestPoint") (at 309.88 233.68 270) (unit 1) (in_bom yes) (on_board yes) (dnp no)
  (property "Reference" "E9" (at 315.976 232.156 90) (effects (font (size 1.27 1.27)) (justify left)))
  (property "Value" "electrode" (at 315.976 235.204 90) (effects (font (size 1.27 1.27)) (justify left)
    hide))
  (property "Footprint" "" (at 309.88 233.68 0) (effects (font (size 1.27 1.27))
    hide))
  (property "Datasheet" "" (at 309.88 233.68 0) (effects (font (size 1.27 1.27))
    hide)) (pin "1"))
 (text "RL (green):  right forearm (reference)" (at 325.12 232.156 0) (effects (font (size 1.1 1.1)) (justify left top)))
 (text "Leads plug into the module's 3.5 mm jack." (at 325.12 239.776 0) (effects (font (size 1.1 1.1)) (justify left top)))
 (text "Colors = standard SparkFun lead cable." (at 325.12 241.554 0) (effects (font (size 1.1 1.1)) (justify left top)))
 (text "AD8232 runs on 3.3 V ONLY (never 5 V)." (at 198.12 250.19 0) (effects (font (size 1.1 1.1)) (justify left top)))
 (text "All ECG filtering is on the module." (at 198.12 251.968 0) (effects (font (size 1.1 1.1)) (justify left top)))
 (text "SDN left open (pulled up on board)." (at 198.12 253.746 0) (effects (font (size 1.1 1.1)) (justify left top)))
 (text "EMG / ECG Language Processor - wiring" (at 15.24 17.78 0) (effects (font (size 2.6 2.6)
    bold) (justify left top)))
 (text "Parts: 1x Arduino Uno, 2x MyoWare 2.0, 1x AD8232 module," (at 15.24 28.448 0) (effects (font (size 1.2 1.2)) (justify left top)))
 (text "9x Ag/AgCl snap electrodes (single-use), jumper wires, USB cable." (at 15.24 30.353 0) (effects (font (size 1.2 1.2)) (justify left top)))
 (text "No extra components: each sensor board does its own analog filtering;" (at 15.24 32.258 0) (effects (font (size 1.2 1.2)) (justify left top)))
 (text "the Uno does the digital side (threshold, debounce, bits -> ASCII, heart rate)." (at 15.24 34.163 0) (effects (font (size 1.2 1.2)) (justify left top)))
 (text "WIRING LIST" (at 15.24 41.656 0) (effects (font (size 1.4 1.4)) (justify left top)))
 (text "Sensor pin            ->  Uno pin" (at 15.24 45.72 0) (effects (font (size 1.1 1.1)) (justify left top)))
 (text "MyoWare LEFT  +Vs/GND ->  5V / GND" (at 15.24 47.498 0) (effects (font (size 1.1 1.1)) (justify left top)))
 (text "MyoWare LEFT  ENV     ->  A0   (left wrist = bit 0)" (at 15.24 49.276 0) (effects (font (size 1.1 1.1)) (justify left top)))
 (text "MyoWare RIGHT +Vs/GND ->  5V / GND" (at 15.24 51.054 0) (effects (font (size 1.1 1.1)) (justify left top)))
 (text "MyoWare RIGHT ENV     ->  A1   (right wrist = bit 1)" (at 15.24 52.832 0) (effects (font (size 1.1 1.1)) (justify left top)))
 (text "AD8232 3.3V / GND     ->  3.3V / GND" (at 15.24 54.61 0) (effects (font (size 1.1 1.1)) (justify left top)))
 (text "AD8232 OUTPUT         ->  A2   (heartbeat waveform)" (at 15.24 56.388 0) (effects (font (size 1.1 1.1)) (justify left top)))
 (text "AD8232 LO+ / LO-      ->  A3 / A4 (lead-off = electrode fell off)" (at 15.24 58.166 0) (effects (font (size 1.1 1.1)) (justify left top)))
 (text "WHY THE FOREARM, NOT THE WRIST ITSELF" (at 15.24 63.5 0) (effects (font (size 1.4 1.4)) (justify left top)))
 (text "The muscles that move the wrist up/down live in the forearm;" (at 15.24 67.564 0) (effects (font (size 1.1 1.1)) (justify left top)))
 (text "the wrist is mostly tendon and gives a weak, noisy signal." (at 15.24 69.342 0) (effects (font (size 1.1 1.1)) (justify left top)))
 (text "Flexing the wrist down fires the palm-side flexors, so each" (at 15.24 71.12 0) (effects (font (size 1.1 1.1)) (justify left top)))
 (text "MyoWare sits on the flexors of one arm:" (at 15.24 72.898 0) (effects (font (size 1.1 1.1)) (justify left top)))
 (text "  flex LEFT = 0,  flex RIGHT = 1,  flex BOTH = commit letter." (at 15.24 74.676 0) (effects (font (size 1.1 1.1)) (justify left top)))
 (text "ECG electrodes DO go on the wrists (lead I: right vs left arm)." (at 15.24 76.454 0) (effects (font (size 1.1 1.1)) (justify left top)))
 (text "PWR_FLAG = KiCad ERC marker only (not a part)." (at 15.24 84.836 0) (effects (font (size 1 1)) (justify left top)))
 (text "SAFETY: laptop on battery (unplugged from the wall) while electrodes are on a person." (at 15.24 265.43 0) (effects (font (size 1.3 1.3)) (justify left top)))
 (text "Heart-rate alarm is a warning aid, not a medical device." (at 15.24 267.716 0) (effects (font (size 1.3 1.3)) (justify left top)))
 (wire (pts (xy 157.48 127) (xy 157.48 119.38)) (stroke (width 0) (type default)))
 (wire (pts (xy 154.94 127) (xy 154.94 121.92)) (stroke (width 0) (type default)))
 (wire (pts (xy 154.94 121.92) (xy 144.78 121.92)) (stroke (width 0) (type default)))
 (wire (pts (xy 149.86 180.34) (xy 152.4 180.34)) (stroke (width 0) (type default)))
 (wire (pts (xy 152.4 180.34) (xy 154.94 180.34)) (stroke (width 0) (type default)))
 (wire (pts (xy 152.4 180.34) (xy 152.4 185.42)) (stroke (width 0) (type default)))
 (wire (pts (xy 152.4 185.42) (xy 152.4 187.96)) (stroke (width 0) (type default)))
 (wire (pts (xy 152.4 185.42) (xy 129.54 185.42)) (stroke (width 0) (type default)))
 (wire (pts (xy 165.1 152.4) (xy 182.88 152.4)) (stroke (width 0) (type default)))
 (wire (pts (xy 182.88 152.4) (xy 182.88 73.66)) (stroke (width 0) (type default)))
 (wire (pts (xy 182.88 73.66) (xy 254 73.66)) (stroke (width 0) (type default)))
 (wire (pts (xy 165.1 154.94) (xy 254 154.94)) (stroke (width 0) (type default)))
 (wire (pts (xy 165.1 157.48) (xy 177.8 157.48)) (stroke (width 0) (type default)))
 (wire (pts (xy 177.8 157.48) (xy 177.8 223.52)) (stroke (width 0) (type default)))
 (wire (pts (xy 177.8 223.52) (xy 254 223.52)) (stroke (width 0) (type default)))
 (wire (pts (xy 165.1 160.02) (xy 175.26 160.02)) (stroke (width 0) (type default)))
 (wire (pts (xy 175.26 160.02) (xy 175.26 228.6)) (stroke (width 0) (type default)))
 (wire (pts (xy 175.26 228.6) (xy 254 228.6)) (stroke (width 0) (type default)))
 (wire (pts (xy 165.1 162.56) (xy 172.72 162.56)) (stroke (width 0) (type default)))
 (wire (pts (xy 172.72 162.56) (xy 172.72 233.68)) (stroke (width 0) (type default)))
 (wire (pts (xy 172.72 233.68) (xy 254 233.68)) (stroke (width 0) (type default)))
 (wire (pts (xy 269.24 60.96) (xy 269.24 55.88)) (stroke (width 0) (type default)))
 (wire (pts (xy 269.24 91.44) (xy 269.24 96.52)) (stroke (width 0) (type default)))
 (wire (pts (xy 294.64 71.12) (xy 309.88 71.12)) (stroke (width 0) (type default)))
 (wire (pts (xy 294.64 76.2) (xy 309.88 76.2)) (stroke (width 0) (type default)))
 (wire (pts (xy 294.64 81.28) (xy 309.88 81.28)) (stroke (width 0) (type default)))
 (wire (pts (xy 269.24 142.24) (xy 269.24 137.16)) (stroke (width 0) (type default)))
 (wire (pts (xy 269.24 172.72) (xy 269.24 177.8)) (stroke (width 0) (type default)))
 (wire (pts (xy 294.64 152.4) (xy 309.88 152.4)) (stroke (width 0) (type default)))
 (wire (pts (xy 294.64 157.48) (xy 309.88 157.48)) (stroke (width 0) (type default)))
 (wire (pts (xy 294.64 162.56) (xy 309.88 162.56)) (stroke (width 0) (type default)))
 (wire (pts (xy 269.24 210.82) (xy 269.24 205.74)) (stroke (width 0) (type default)))
 (wire (pts (xy 269.24 246.38) (xy 269.24 251.46)) (stroke (width 0) (type default)))
 (wire (pts (xy 294.64 223.52) (xy 309.88 223.52)) (stroke (width 0) (type default)))
 (wire (pts (xy 294.64 228.6) (xy 309.88 228.6)) (stroke (width 0) (type default)))
 (wire (pts (xy 294.64 233.68) (xy 309.88 233.68)) (stroke (width 0) (type default)))
 (junction (at 152.4 180.34)
  (diameter 0) (color 0 0 0 0))
 (junction (at 152.4 185.42)
  (diameter 0) (color 0 0 0 0))
 (sheet_instances (path ""
   (page "1"))))
